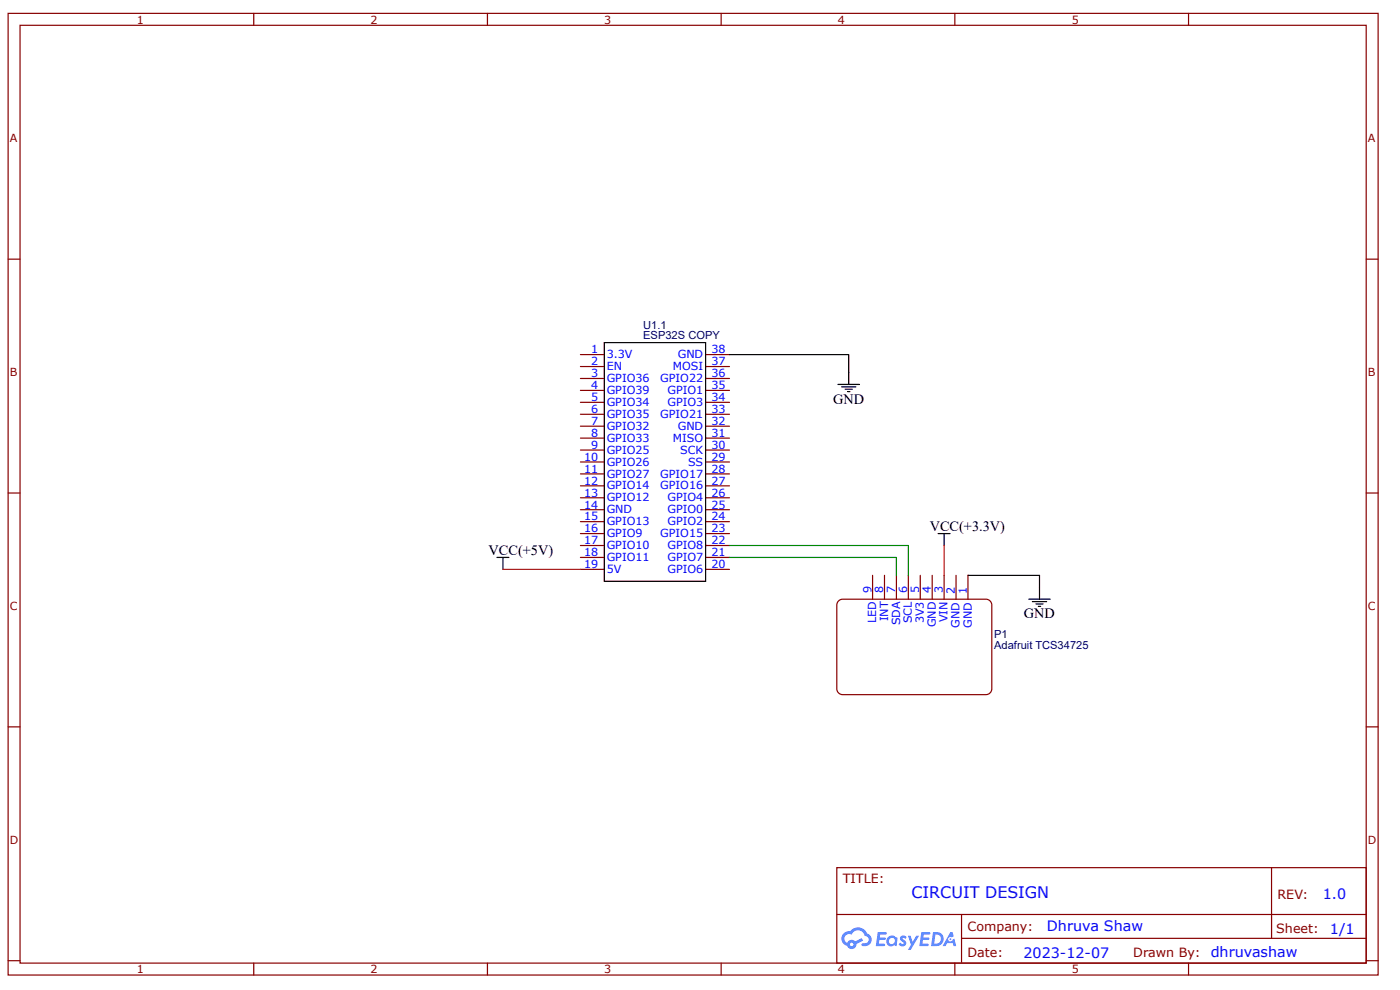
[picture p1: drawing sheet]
<svg xmlns="http://www.w3.org/2000/svg" width="297mm" height="210mm" viewBox="0 0 297 210" stroke-linecap="round" stroke-linejoin="round" font-family="sans-serif">
<g fill="none" stroke="#800" stroke-width=".25">
<path d="M1.7 2.8h290.7v203.9h-290.7zM4.3 5.4h285.5v198.8h-285.5zM53.8 2.8v2.6M103.4 2.8v2.6M153 2.8v2.6M202.6 2.8v2.6M252.1 2.8v2.6M1.7 54.9h2.6M289.8 54.9h2.6M1.7 104.5h2.6M289.8 104.5h2.6M1.7 154.1h2.6"/>
<path d="M289.8 154.1h2.6M177.5 184h112.3v20.2h-112.3zM177.6 193.9h112.1M204 198.9h85.7M204 193.9v10.1M269.8 184v14.9M1.7 203.7h2.6M53.8 204.2v2.5M103.4 204.2v2.5M153 204.2v2.5M202.6 204.2v2.5M252.1 204.2v2.5"/>
<path d="M289.8 203.7h2.6"/>
</g>
<g fill="#58f">
<path d="M191.1 198.5l.5-.2 .4 .1 .3 .3-.2 .4a.33 .33 0 0 0-.3-.3 .33 .33 0 0 0-.3 .1v.1a.85 .85 0 0 1 .7 .7 .85 .85 0 0 1-.3 .8l-.7 .1-.6-.4 .4-.4 .5 .3 .2-.1v-.2a.88 .88 0 0 1-.6-1.3z"/>
<path d="M192.6 198.4h.6l.4 1.3 .8-1.3h.6l-1.8 3h-.6l.7-1.1z"/>
<path d="M186.2 197.6h1.7l.2 .1-.1 .4h-1.3l-.1 .7h1.1l.2 .2-.2 .3h-1.1l-.2 .8h1.3l.1 .2-.1 .2-1.9 .1z"/>
<path d="M195.5 197.6h1.6l.2 .1v.4h-1.3l-.1 .7h1.1l.2 .2-.3 .3h-1.1l-.1 .8h1.2l.1 .2-.1 .2-1.9 .1z"/>
<path d="M201.6 197.6h.5l.2 .9-.4 .2a.49 .49 0 0 0-.7 .2 .49 .49 0 0 0 .3 .7 .49 .49 0 0 0 .6-.4l.4-.2 .4 1.6h-.6l-.2-.7h-1.2l-.3 .7h-.6z"/>
<path d="M197.9 197.6l-.4 3h1a1.51 1.51 0 0 0 1.7-1.5 1.51 1.51 0 0 0-1.8-1.5zM198.4 198.1a1.02 1.02 0 0 1 1.2 1.2 1.02 1.02 0 0 1-1.4 .8z"/>
<path d="M188.5 198.6a1.11 1.11 0 0 0-.3 1.6 1.11 1.11 0 0 0 1.6 .2l.4 .2 .2-1.7-.4-.2a1.01 1.01 0 0 0-1.5-.1zM188.5 199.5a.66 .66 0 0 1 1.3 0 .66 .66 0 0 1-1.3 0z"/>
<path d="M179 197.9a1.58 1.58 0 0 0 .7 2.6 1.01 1.01 0 0 0 1.2 .7 1.01 1.01 0 0 0 .8-1.1l1.4-.7-.3-.5-1.4 .7a1.02 1.02 0 0 0-1.7 .3 .99 .99 0 0 1-.4-1.4 .99 .99 0 0 1 1.4-.3 1.48 1.48 0 0 1 1.5-1 1.48 1.48 0 0 1 1.3 1.2 .82 .82 0 0 1 .8 1.1 .82 .82 0 0 1-1.2 .5l-.3 .1v.3a1.4 1.4 0 0 0 2-.6 1.4 1.4 0 0 0-.9-1.9 2.19 2.19 0 0 0-3.6-.5l-.8 .1zM180.3 200.2a.4 .4 0 0 1 .8 0 .4 .4 0 0 1-.8 0z"/>
<circle cx="201.6" cy="199.1" r=".19"/>
</g>
<g fill="none" stroke="#800" stroke-width=".25">
<path d="M123.1 75.2h5.1M123.1 77.7h5.1M149.7 75.2h5.1M149.7 77.7h5.1M123.1 80.2h5.1M123.1 82.8h5.1M123.1 85.3h5.1M123.1 87.8h5.1M123.1 90.4h5.1M123.1 92.9h5.1M123.1 95.4h5.1M123.1 97.9h5.1"/>
<path d="M149.7 80.2h5.1M149.7 82.8h5.1M149.7 85.3h5.1M149.7 87.8h5.1M149.7 90.4h5.1M149.7 92.9h5.1M149.7 95.4h5.1M149.7 97.9h5.1M123.1 100.5h5.1M123.1 103h5.1M123.1 105.5h5.1M123.1 108.1h5.1"/>
<path d="M123.1 110.6h5.1M123.1 113.1h5.1M123.1 115.7h5.1M123.1 118.2h5.1M149.7 100.5h5.1M149.7 103h5.1M149.7 105.5h5.1M149.7 108.1h5.1M149.7 110.6h5.1M149.7 113.1h5.1M149.7 115.7h5.1M149.7 118.2h5.1"/>
<path d="M123.1 120.7h5.1M149.7 120.7h5.1M177.9 127.4l.9-.4h30.3a1.26 1.26 0 0 1 1.3 1.3v17.7a1.26 1.26 0 0 1-1.3 1.3h-30.3a1.26 1.26 0 0 1-1.3-1.3v-17.7zM185.1 122v5M187.6 122v5M190.2 122v5M192.7 122v5M195.2 122v5M197.8 122v5M200.3 122v5M202.8 122v5M205.4 122v5"/>
</g>
<g fill="none" stroke="#000" stroke-width=".25">
<path d="M128.2 72.7h21.5v50.5h-21.5zM154.8 75.2h25.3v6.3M177.8 81.5h4.5M178.5 82h3.1M179.3 82.5h1.5M179.8 83h.5M105.4 118.2h2.6M106.7 118.2v2.5M199 113.1h2.6M200.3 113.1v2.6M205.4 122h15.1v5M218.3 127h4.5"/>
<path d="M219 127.5h3M219.8 128h1.5M220.3 128.6h.5"/>
</g>
<path d="M200.3 115.7v6.3M106.7 120.7h16.4" fill="none" stroke="#f00" stroke-width=".25"/>
<path d="M154.8 118.2h35.4v3.8M154.8 115.7h37.9v6.3" fill="none" stroke="#080" stroke-width=".25"/>
<text font-size="3.4" fill="#00f" x="193.4" y="190.4">CIRCUIT DESIGN</text>
<g font-size="3">
<text x="176.8" y="85.6">GND</text>
<text x="197.3" y="112.6">VCC(+3.3V)</text>
<text x="103.7" y="117.7">VCC(+5V)</text>
<text x="217.2" y="131.1">GND</text>
</g>
<g font-size="3" fill="#00f">
<text x="280.6" y="190.6">1.0</text>
<text x="222.1" y="197.5">Dhruva Shaw</text>
<text x="282.2" y="198">1/1</text>
<text x="217.1" y="203">2023-12-07</text>
<text x="256.9" y="203">dhruvashaw</text>
</g>
<g font-size="2.7" fill="#800">
<text x="178.8" y="187.2">TITLE:</text>
<text x="271" y="190.6">REV:</text>
<text x="205.3" y="197.4">Company:</text>
<text x="270.8" y="197.9">Sheet:</text>
<text x="205.3" y="202.9">Date:</text>
<text x="240.4" y="203">Drawn By:</text>
</g>
<g font-size="2.4" fill="#800">
<text x="29" y="5">1</text>
<text x="78.6" y="5">2</text>
<text x="128.2" y="5">3</text>
<text x="177.8" y="5">4</text>
<text x="227.4" y="5">5</text>
<text x="2.1" y="30.2">A</text>
<text x="290.2" y="30.2">A</text>
<text x="2.1" y="79.7">B</text>
<text x="290.2" y="79.7">B</text>
<text x="2.1" y="129.3">C</text>
<text x="290.2" y="129.3">C</text>
<text x="2.1" y="178.9">D</text>
<text x="290.2" y="178.9">D</text>
<text x="29" y="206.3">1</text>
<text x="78.6" y="206.3">2</text>
<text x="128.2" y="206.3">3</text>
<text x="177.8" y="206.3">4</text>
<text x="227.4" y="206.3">5</text>
</g>
<g font-size="2.4" fill="#000080">
<text x="136.5" y="71.9">ESP32S COPY</text>
<text x="136.5" y="69.7">U1.1</text>
<text x="210.9" y="137.5">Adafruit TCS34725</text>
<text x="210.9" y="135.2">P1</text>
</g>
<g font-size="2.4" fill="#00f">
<text x="125.4" y="74.9">1</text>
<text x="125.4" y="77.5">2</text>
<text x="128.7" y="75.9">3.3V</text>
<text x="143.8" y="75.9">GND</text>
<text x="151" y="77.5">37</text>
<text x="151" y="74.9">38</text>
<text x="125.4" y="80">3</text>
<text x="125.4" y="82.5">4</text>
<text x="128.7" y="78.5">EN</text>
<text x="128.7" y="81">GPIO36</text>
<text x="128.7" y="83.5">GPIO39</text>
<text x="140.1" y="81">GPIO22</text>
<text x="141.6" y="83.5">GPIO1</text>
<text x="142.7" y="78.5">MOSI</text>
<text x="151" y="82.5">35</text>
<text x="151" y="80">36</text>
<text x="125.4" y="85">5</text>
<text x="125.4" y="87.6">6</text>
<text x="128.7" y="86.1">GPIO34</text>
<text x="128.7" y="88.6">GPIO35</text>
<text x="140.1" y="88.6">GPIO21</text>
<text x="141.6" y="86.1">GPIO3</text>
<text x="151" y="87.6">33</text>
<text x="151" y="85">34</text>
<text x="125.4" y="90.1">7</text>
<text x="125.4" y="92.6">8</text>
<text x="125.4" y="95.2">9</text>
<text x="128.7" y="91.1">GPIO32</text>
<text x="128.7" y="93.6">GPIO33</text>
<text x="142.7" y="93.6">MISO</text>
<text x="143.8" y="91.1">GND</text>
<text x="151" y="95.2">30</text>
<text x="151" y="92.6">31</text>
<text x="151" y="90.1">32</text>
<text x="123.9" y="97.7">10</text>
<text x="123.9" y="100.2">11</text>
<text x="128.7" y="96.2">GPIO25</text>
<text x="128.7" y="98.7">GPIO26</text>
<text x="128.7" y="101.2">GPIO27</text>
<text x="140.1" y="101.2">GPIO17</text>
<text x="144.3" y="96.2">SCK</text>
<text x="146" y="98.7">SS</text>
<text x="151" y="100.2">28</text>
<text x="151" y="97.7">29</text>
<text x="123.9" y="102.8">12</text>
<text x="123.9" y="105.3">13</text>
<text x="123.9" y="107.8">14</text>
<text x="128.7" y="103.8">GPIO14</text>
<text x="128.7" y="106.3">GPIO12</text>
<text x="140.1" y="103.8">GPIO16</text>
<text x="141.6" y="106.3">GPIO4</text>
<text x="151" y="107.8">25</text>
<text x="151" y="105.3">26</text>
<text x="151" y="102.8">27</text>
<text x="123.9" y="110.3">15</text>
<text x="123.9" y="112.9">16</text>
<text x="128.7" y="108.8">GND</text>
<text x="128.7" y="111.4">GPIO13</text>
<text x="128.7" y="113.9">GPIO9</text>
<text x="140.1" y="113.9">GPIO15</text>
<text x="141.6" y="111.4">GPIO2</text>
<text x="141.6" y="108.8">GPIO0</text>
<text x="151" y="112.9">23</text>
<text x="151" y="110.3">24</text>
<text x="123.9" y="115.4">17</text>
<text x="123.9" y="117.9">18</text>
<text x="128.7" y="116.4">GPIO10</text>
<text x="128.7" y="118.9">GPIO11</text>
<text x="141.6" y="118.9">GPIO7</text>
<text x="141.6" y="116.4">GPIO8</text>
<text x="151" y="117.9">21</text>
<text x="151" y="115.4">22</text>
<text x="123.9" y="120.5">19</text>
<text x="128.7" y="121.5">5V</text>
<text x="141.6" y="121.5">GPIO6</text>
<text x="151" y="120.5">20</text>
<text x="184.9" y="125.8" transform="rotate(-90 184.9 125.8)">9</text>
<text x="187.4" y="125.8" transform="rotate(-90 187.4 125.8)">8</text>
<text x="189.9" y="125.8" transform="rotate(-90 189.9 125.8)">7</text>
<text x="192.5" y="125.8" transform="rotate(-90 192.5 125.8)">6</text>
<text x="195" y="125.8" transform="rotate(-90 195 125.8)">5</text>
<text x="197.5" y="125.8" transform="rotate(-90 197.5 125.8)">4</text>
<text x="200" y="125.8" transform="rotate(-90 200 125.8)">3</text>
<text x="202.6" y="125.9" transform="rotate(-90 202.6 125.9)">2</text>
<text x="205.1" y="125.9" transform="rotate(-90 205.1 125.9)">1</text>
<text x="188.4" y="131.8" transform="rotate(-90 188.4 131.8)">INT</text>
<text x="201" y="131.9" transform="rotate(-90 201 131.9)">VIN</text>
<text x="185.9" y="132.2" transform="rotate(-90 185.9 132.2)">LED</text>
<text x="190.9" y="132.6" transform="rotate(-90 190.9 132.6)">SDA</text>
<text x="193.5" y="132.1" transform="rotate(-90 193.5 132.1)">SCL</text>
<text x="196" y="132.2" transform="rotate(-90 196 132.2)">3V3</text>
<text x="198.5" y="133" transform="rotate(-90 198.5 133)">GND</text>
<text x="203.6" y="133.1" transform="rotate(-90 203.6 133.1)">GND</text>
<text x="206.2" y="133.1" transform="rotate(-90 206.2 133.1)">GND</text>
</g>
</svg>
